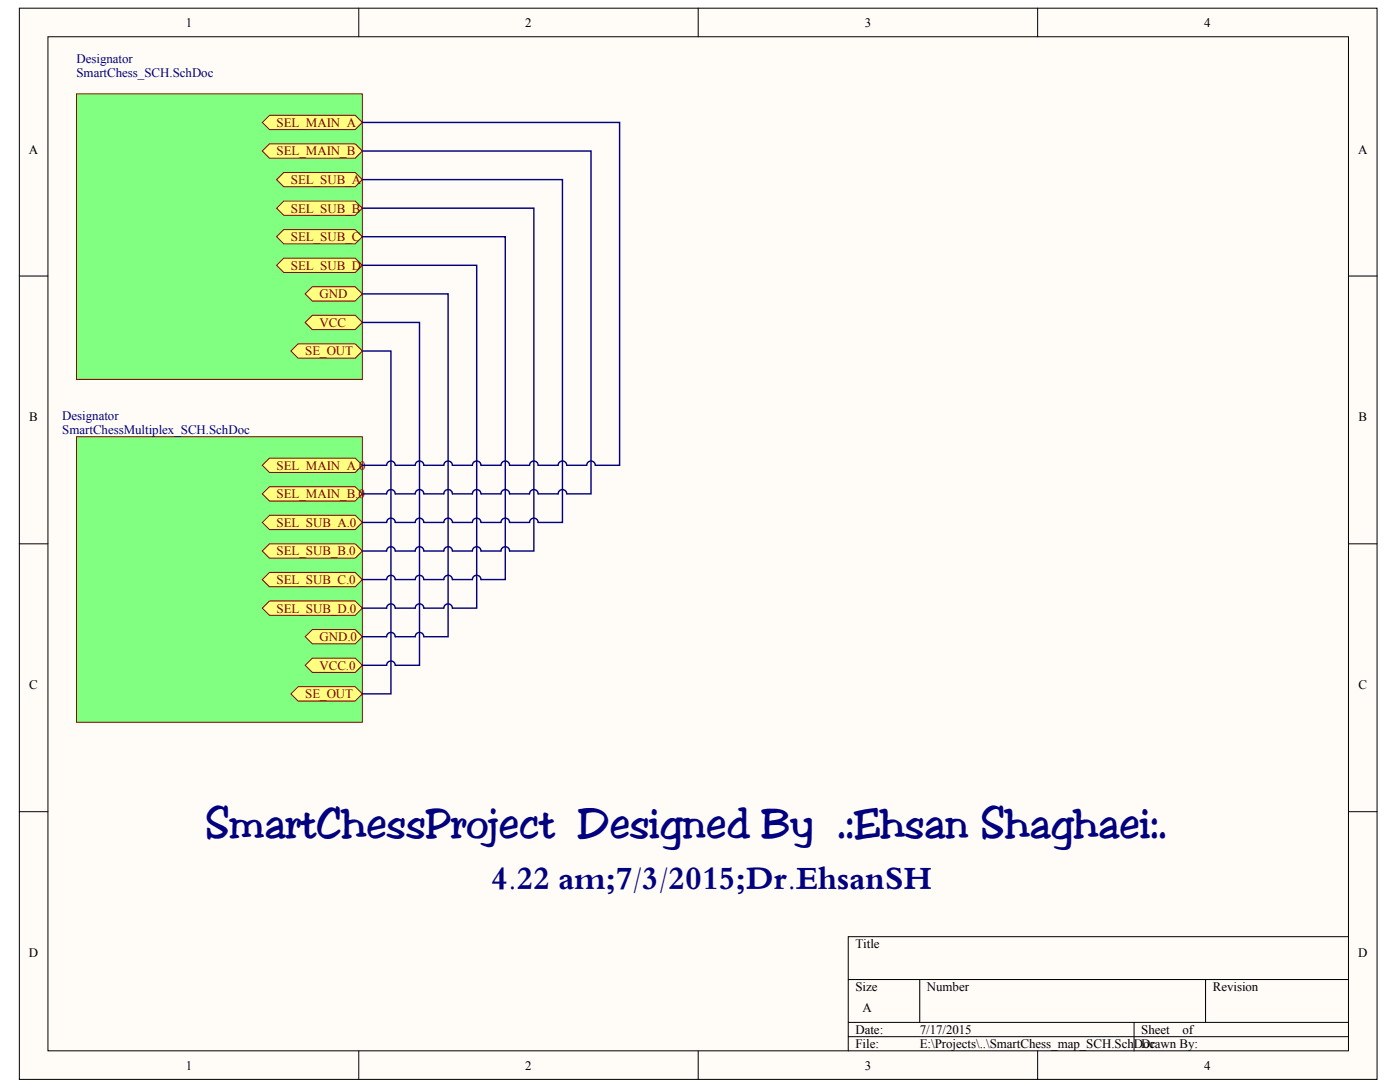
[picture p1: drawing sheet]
<svg xmlns="http://www.w3.org/2000/svg" width="258mm" height="201mm" viewBox="0 0 258 201" stroke-linecap="round" stroke-linejoin="round" font-family="sans-serif">
<g fill="#fffcf8" stroke="#000" stroke-width=".18">
<path d="M3.6 1.5h250.1v197.3h-250.1z"/>
<path d="M8.8 6.8h239.6v186.7h-239.6z"/>
</g>
<g fill="none" stroke="#000" stroke-width=".18">
<path d="M66.1 1.5v5.3M128.6 1.5v5.3M191.1 1.5v5.3M3.6 50.8h5.2M248.4 50.8h5.3M3.6 100.1h5.2M248.4 100.1h5.3M3.6 149.5h5.2M248.4 149.5h5.3M248.4 172.5h-92.1v21M66.1 193.5v5.3M128.6 193.5v5.3"/>
<path d="M156.3 180.4h92.1M156.3 188.3h92.1M156.3 190.9h92.1M169.4 180.4v7.9M191.1 193.5v5.3M208.9 188.3v5.2M222.1 180.4v7.9"/>
</g>
<g fill="#80ff80" stroke="#800000" stroke-width=".18">
<path d="M14.1 17.3h52.6v52.6h-52.6z"/>
<path d="M14.1 80.4h52.6v52.6h-52.6z"/>
</g>
<g fill="#ffff80" stroke="#800000" stroke-width=".18">
<path d="M48.3 22.6l1.3-1.4h15.8l1.3 1.4-1.3 1.3h-15.8z" fill-rule="evenodd"/>
<path d="M48.3 27.8l1.3-1.3h15.8l1.3 1.3-1.3 1.3h-15.8z" fill-rule="evenodd"/>
<path d="M50.9 33.1l1.4-1.3h13.1l1.3 1.3-1.3 1.3h-13.1z" fill-rule="evenodd"/>
<path d="M50.9 38.3l1.4-1.3h13.1l1.3 1.3-1.3 1.3h-13.1z" fill-rule="evenodd"/>
<path d="M50.9 43.6l1.4-1.3h13.1l1.3 1.3-1.3 1.3h-13.1z" fill-rule="evenodd"/>
<path d="M50.9 48.9l1.4-1.4h13.1l1.3 1.4-1.3 1.3h-13.1z" fill-rule="evenodd"/>
<path d="M56.2 117.2l1.3-1.3h7.9l1.3 1.3-1.3 1.4h-7.9z" fill-rule="evenodd"/>
<path d="M56.2 122.5l1.3-1.3h7.9l1.3 1.3-1.3 1.3h-7.9z" fill-rule="evenodd"/>
<path d="M53.6 127.8l1.3-1.3h10.5l1.3 1.3-1.3 1.3h-10.5z" fill-rule="evenodd"/>
<path d="M48.3 85.7l1.3-1.3h15.8l1.3 1.3-1.3 1.3h-15.8z" fill-rule="evenodd"/>
<path d="M48.3 90.9l1.3-1.3h15.8l1.3 1.3-1.3 1.4h-15.8z" fill-rule="evenodd"/>
<path d="M48.3 96.2l1.3-1.3h15.8l1.3 1.3-1.3 1.3h-15.8z" fill-rule="evenodd"/>
<path d="M48.3 101.5l1.3-1.4h15.8l1.3 1.4-1.3 1.3h-15.8z" fill-rule="evenodd"/>
<path d="M48.3 106.7l1.3-1.3h15.8l1.3 1.3-1.3 1.3h-15.8z" fill-rule="evenodd"/>
<path d="M48.3 112l1.3-1.3h15.8l1.3 1.3-1.3 1.3h-15.8z" fill-rule="evenodd"/>
<path d="M56.2 54.1l1.3-1.3h7.9l1.3 1.3-1.3 1.3h-7.9z" fill-rule="evenodd"/>
<path d="M56.2 59.4l1.3-1.3h7.9l1.3 1.3-1.3 1.3h-7.9z" fill-rule="evenodd"/>
<path d="M53.6 64.6l1.3-1.3h10.5l1.3 1.3-1.3 1.4h-10.5z" fill-rule="evenodd"/>
</g>
<path d="M66.7 38.3h31.6v63.2h-4.4a.79 .79 0 0 0-.8-.8 .79 .79 0 0 0-.8 .8h-3.7a.79 .79 0 0 0-.8-.8 .79 .79 0 0 0-.8 .8h-3.7a.79 .79 0 0 0-.8-.8 .79 .79 0 0 0-.7 .8h-3.7a.79 .79 0 0 0-.8-.8 .79 .79 0 0 0-.8 .8h-3.7a.79 .79 0 0 0-.8-.8 .79 .79 0 0 0-.8 .8h-4.5M66.7 33.1h36.9v63.1h-4.5a.79 .79 0 0 0-.8-.8 .79 .79 0 0 0-.8 .8h-3.6a.79 .79 0 0 0-.8-.8 .79 .79 0 0 0-.8 .8h-3.7a.79 .79 0 0 0-.8-.8 .79 .79 0 0 0-.8 .8h-3.7a.79 .79 0 0 0-.8-.8 .79 .79 0 0 0-.7 .8h-3.7a.79 .79 0 0 0-.8-.8 .79 .79 0 0 0-.8 .8h-3.7a.79 .79 0 0 0-.8-.8 .79 .79 0 0 0-.8 .8h-4.5M66.7 27.8h42.2v63.1h-4.5a.79 .79 0 0 0-.8-.7 .79 .79 0 0 0-.8 .7h-3.7a.79 .79 0 0 0-.8-.7 .79 .79 0 0 0-.8 .7h-3.6a.79 .79 0 0 0-.8-.7 .79 .79 0 0 0-.8 .7h-3.7a.79 .79 0 0 0-.8-.7 .79 .79 0 0 0-.8 .7h-3.7a.79 .79 0 0 0-.8-.7 .79 .79 0 0 0-.7 .7h-3.7a.79 .79 0 0 0-.8-.7 .79 .79 0 0 0-.8 .7h-3.7a.79 .79 0 0 0-.8-.7 .79 .79 0 0 0-.8 .7h-4.5M66.7 22.6h47.4v63.1h-4.4a.79 .79 0 0 0-.8-.8 .79 .79 0 0 0-.8 .8h-3.7a.79 .79 0 0 0-.8-.8 .79 .79 0 0 0-.8 .8h-3.7a.79 .79 0 0 0-.8-.8 .79 .79 0 0 0-.8 .8h-3.6a.79 .79 0 0 0-.8-.8 .79 .79 0 0 0-.8 .8h-3.7a.79 .79 0 0 0-.8-.8 .79 .79 0 0 0-.8 .8h-3.7a.79 .79 0 0 0-.8-.8 .79 .79 0 0 0-.7 .8h-3.7a.79 .79 0 0 0-.8-.8 .79 .79 0 0 0-.8 .8h-3.7a.79 .79 0 0 0-.8-.8 .79 .79 0 0 0-.8 .8h-4.5M66.7 59.4h10.6v63.1h-4.5a.79 .79 0 0 0-.8-.8 .79 .79 0 0 0-.8 .8h-4.5M66.7 54.1h15.8v63.1h-4.4a.79 .79 0 0 0-.8-.7 .79 .79 0 0 0-.8 .7h-3.7a.79 .79 0 0 0-.8-.7 .79 .79 0 0 0-.8 .7h-4.5M66.7 48.9h21.1v63.1h-4.5a.79 .79 0 0 0-.8-.8 .79 .79 0 0 0-.7 .8h-3.7a.79 .79 0 0 0-.8-.8 .79 .79 0 0 0-.8 .8h-3.7a.79 .79 0 0 0-.8-.8 .79 .79 0 0 0-.8 .8h-4.5M66.7 43.6h26.4v63.1h-4.5a.79 .79 0 0 0-.8-.8 .79 .79 0 0 0-.8 .8h-3.7a.79 .79 0 0 0-.8-.8 .79 .79 0 0 0-.7 .8h-3.7a.79 .79 0 0 0-.8-.8 .79 .79 0 0 0-.8 .8h-3.7a.79 .79 0 0 0-.8-.8 .79 .79 0 0 0-.8 .8h-4.5M66.7 64.6h5.3v63.2h-5.3" fill="none" stroke="#000080" stroke-width=".26"/>
<text font-size="7.3" fill="#000080" x="37.8" y="154.4">SmartChessProject Designed By .:Ehsan Shaghaei:.</text>
<text font-size="6.2" fill="#000080" x="90.4" y="164.1">4.22 am;7/3/2015;Dr.EhsanSH</text>
<g font-size="2.4">
<text x="34.2" y="4.9">1</text>
<text x="96.8" y="4.9">2</text>
<text x="159.3" y="4.9">3</text>
<text x="221.8" y="4.9">4</text>
<text x="5.3" y="28.3">A</text>
<text x="250.2" y="28.3">A</text>
<text x="5.4" y="77.6">B</text>
<text x="250.2" y="77.6">B</text>
<text x="5.4" y="126.9">C</text>
<text x="250.2" y="126.9">C</text>
<text x="5.3" y="176.3">D</text>
<text x="157.6" y="174.6">Title</text>
<text x="250.2" y="176.3">D</text>
<text x="157.6" y="182.5">Size</text>
<text x="170.7" y="182.5">Number</text>
<text x="223.4" y="182.5">Revision</text>
<text x="157.6" y="190.4">Date:</text>
<text x="158.9" y="186.4">A</text>
<text x="169.4" y="190.4">7/17/2015</text>
<text x="210.2" y="190.4">Sheet</text>
<text x="217.8" y="190.4">of</text>
<text x="34.2" y="197">1</text>
<text x="96.8" y="197">2</text>
<text x="157.6" y="193">File:</text>
<text x="159.3" y="197">3</text>
<text x="169.4" y="193">E:\Projects\..\SmartChess_map_SCH.SchDoc</text>
<text x="210.2" y="193">Drawn By:</text>
<text x="221.8" y="197">4</text>
</g>
<g font-size="2.4" fill="#000080">
<text x="14.1" y="11.5">Designator</text>
<text x="14.1" y="14.2">SmartChess_SCH.SchDoc</text>
<text x="11.5" y="77.3">Designator</text>
<text x="11.5" y="79.9">SmartChessMultiplex_SCH.SchDoc</text>
</g>
<g font-size="2.4" fill="#800000">
<text x="50.9" y="23.3">SEL_MAIN_A</text>
<text x="50.9" y="28.6">SEL_MAIN_B</text>
<text x="53.6" y="33.9">SEL_SUB_A</text>
<text x="53.6" y="39.1">SEL_SUB_B</text>
<text x="53.6" y="44.4">SEL_SUB_C</text>
<text x="53.6" y="49.7">SEL_SUB_D</text>
<text x="58.9" y="54.9">GND</text>
<text x="56.2" y="65.4">SE_OUT</text>
<text x="58.9" y="60.2">VCC</text>
<text x="50.9" y="86.5">SEL_MAIN_A.0</text>
<text x="50.9" y="91.7">SEL_MAIN_B.0</text>
<text x="50.9" y="97">SEL_SUB_A.0</text>
<text x="50.9" y="102.3">SEL_SUB_B.0</text>
<text x="50.9" y="107.5">SEL_SUB_C.0</text>
<text x="50.9" y="112.8">SEL_SUB_D.0</text>
<text x="58.9" y="118">GND.0</text>
<text x="58.9" y="123.3">VCC.0</text>
<text x="56.2" y="128.6">SE_OUT</text>
</g>
</svg>
